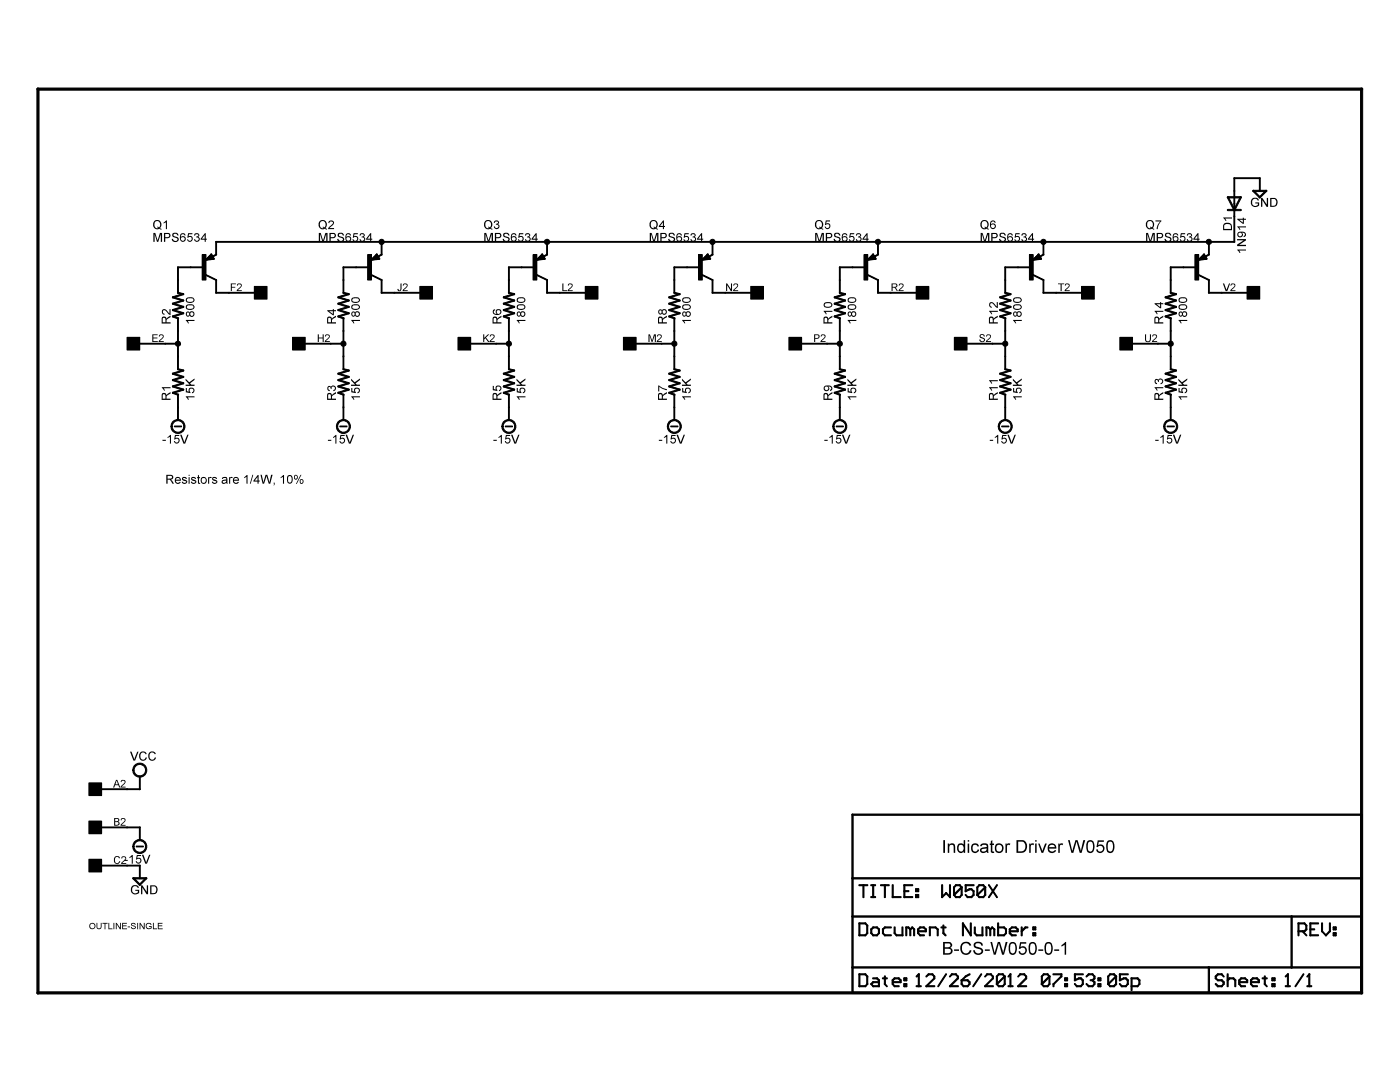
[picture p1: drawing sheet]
<?xml version="1.0" encoding="utf-8"?>
<!DOCTYPE eagle SYSTEM "eagle.dtd">
<eagle version="6.6.0">
<drawing>
<settings>
<setting alwaysvectorfont="no"/>
<setting verticaltext="up"/>
</settings>
<grid distance="0.1" unitdist="inch" unit="inch" style="lines" multiple="1" display="no" altdistance="0.01" altunitdist="inch" altunit="inch"/>
<schematic xreflabel="%F%N/%S.%C%R" xrefpart="/%S.%C%R">
<libraries>
<library name="dec-con">
<symbols>
<symbol name="DEVICE">
<text x="0" y="0" size="1.27" layer="94">&gt;Value</text>
</symbol>
<symbol name="EDGE-RIGHT">
<rectangle x1="-5.08" y1="-1.27" x2="-2.54" y2="1.27" layer="94"/>
<pin name="1" x="2.54" y="0" visible="pad" length="middle" rot="R180"/>
</symbol>
</symbols>
<devicesets>
<deviceset name="EDGE-1">
<gates>
<gate name="V2" symbol="EDGE-RIGHT" x="0" y="43.18" addlevel="always" swaplevel="1"/>
<gate name="U2" symbol="EDGE-RIGHT" x="0" y="38.1" addlevel="always" swaplevel="1"/>
<gate name="T2" symbol="EDGE-RIGHT" x="0" y="33.02" addlevel="always" swaplevel="1"/>
<gate name="S2" symbol="EDGE-RIGHT" x="0" y="27.94" addlevel="always" swaplevel="1"/>
<gate name="R2" symbol="EDGE-RIGHT" x="0" y="22.86" addlevel="always" swaplevel="1"/>
<gate name="P2" symbol="EDGE-RIGHT" x="0" y="17.78" addlevel="always" swaplevel="1"/>
<gate name="N2" symbol="EDGE-RIGHT" x="0" y="12.7" addlevel="always" swaplevel="1"/>
<gate name="M2" symbol="EDGE-RIGHT" x="0" y="7.62" addlevel="always" swaplevel="1"/>
<gate name="L2" symbol="EDGE-RIGHT" x="0" y="2.54" addlevel="always" swaplevel="1"/>
<gate name="K2" symbol="EDGE-RIGHT" x="0" y="-2.54" addlevel="always" swaplevel="1"/>
<gate name="J2" symbol="EDGE-RIGHT" x="0" y="-7.62" addlevel="always" swaplevel="1"/>
<gate name="H2" symbol="EDGE-RIGHT" x="0" y="-12.7" addlevel="always" swaplevel="1"/>
<gate name="F2" symbol="EDGE-RIGHT" x="0" y="-17.78" addlevel="always" swaplevel="1"/>
<gate name="E2" symbol="EDGE-RIGHT" x="0" y="-22.86" addlevel="always" swaplevel="1"/>
<gate name="D2" symbol="EDGE-RIGHT" x="0" y="-27.94" addlevel="always" swaplevel="1"/>
<gate name="C2" symbol="EDGE-RIGHT" x="0" y="-33.02" addlevel="always" swaplevel="1"/>
<gate name="B2" symbol="EDGE-RIGHT" x="0" y="-38.1" addlevel="always" swaplevel="1"/>
<gate name="A2" symbol="EDGE-RIGHT" x="0" y="-43.18" addlevel="always" swaplevel="1"/>
</gates>
<devices>
<device name="" package="EDGE-CON1">
<connects>
<connect gate="A2" pin="1" pad="A2"/>
<connect gate="B2" pin="1" pad="B2"/>
<connect gate="C2" pin="1" pad="C2"/>
<connect gate="D2" pin="1" pad="D2"/>
<connect gate="E2" pin="1" pad="E2"/>
<connect gate="F2" pin="1" pad="F2"/>
<connect gate="H2" pin="1" pad="H2"/>
<connect gate="J2" pin="1" pad="J2"/>
<connect gate="K2" pin="1" pad="K2"/>
<connect gate="L2" pin="1" pad="L2"/>
<connect gate="M2" pin="1" pad="M2"/>
<connect gate="N2" pin="1" pad="N2"/>
<connect gate="P2" pin="1" pad="P2"/>
<connect gate="R2" pin="1" pad="R2"/>
<connect gate="S2" pin="1" pad="S2"/>
<connect gate="T2" pin="1" pad="T2"/>
<connect gate="U2" pin="1" pad="U2"/>
<connect gate="V2" pin="1" pad="V2"/>
</connects>
<technologies>
<technology name=""/>
</technologies>
</device>
</devices>
</deviceset>
<deviceset name="OUTLINE-*">
<gates>
<gate name="G$1" symbol="DEVICE" x="0" y="0" addlevel="always"/>
</gates>
<devices>
<device name="SINGLE" package="SINGLE">
<technologies>
<technology name=""/>
</technologies>
</device>
<device name="SINGLE-R" package="SINGLE-R">
<technologies>
<technology name=""/>
</technologies>
</device>
<device name="PROTO" package="DECPROTO111">
<technologies>
<technology name=""/>
</technologies>
</device>
<device name="OMNIBUS" package="OMNIBUS">
<technologies>
<technology name=""/>
</technologies>
</device>
<device name="DOUBLE" package="DOUBLE">
<technologies>
<technology name=""/>
</technologies>
</device>
<device name="DOUBLE-R" package="DOUBLE-R">
<technologies>
<technology name=""/>
</technologies>
</device>
<device name="SINGLE-LONG" package="SINGLE-LONG">
<technologies>
<technology name=""/>
</technologies>
</device>
<device name="DOUBLE-LONG" package="DOUBLE-LONG">
<technologies>
<technology name=""/>
</technologies>
</device>
</devices>
</deviceset>
</devicesets>
</library>
<library name="frames">
<symbols>
<symbol name="DINA4_L">
<frame x1="0" y1="0" x2="264.16" y2="180.34" columns="4" rows="4" layer="94" border-left="no" border-top="no" border-right="no" border-bottom="no"/>
</symbol>
<symbol name="DOCFIELD">
<wire x1="0" y1="0" x2="71.12" y2="0" width="0.1016" layer="94"/>
<wire x1="101.6" y1="15.24" x2="87.63" y2="15.24" width="0.1016" layer="94"/>
<wire x1="0" y1="0" x2="0" y2="5.08" width="0.1016" layer="94"/>
<wire x1="0" y1="5.08" x2="71.12" y2="5.08" width="0.1016" layer="94"/>
<wire x1="0" y1="5.08" x2="0" y2="15.24" width="0.1016" layer="94"/>
<wire x1="101.6" y1="15.24" x2="101.6" y2="5.08" width="0.1016" layer="94"/>
<wire x1="71.12" y1="5.08" x2="71.12" y2="0" width="0.1016" layer="94"/>
<wire x1="71.12" y1="5.08" x2="87.63" y2="5.08" width="0.1016" layer="94"/>
<wire x1="71.12" y1="0" x2="101.6" y2="0" width="0.1016" layer="94"/>
<wire x1="87.63" y1="15.24" x2="87.63" y2="5.08" width="0.1016" layer="94"/>
<wire x1="87.63" y1="15.24" x2="0" y2="15.24" width="0.1016" layer="94"/>
<wire x1="87.63" y1="5.08" x2="101.6" y2="5.08" width="0.1016" layer="94"/>
<wire x1="101.6" y1="5.08" x2="101.6" y2="0" width="0.1016" layer="94"/>
<wire x1="0" y1="15.24" x2="0" y2="22.86" width="0.1016" layer="94"/>
<wire x1="101.6" y1="35.56" x2="0" y2="35.56" width="0.1016" layer="94"/>
<wire x1="101.6" y1="35.56" x2="101.6" y2="22.86" width="0.1016" layer="94"/>
<wire x1="0" y1="22.86" x2="101.6" y2="22.86" width="0.1016" layer="94"/>
<wire x1="0" y1="22.86" x2="0" y2="35.56" width="0.1016" layer="94"/>
<wire x1="101.6" y1="22.86" x2="101.6" y2="15.24" width="0.1016" layer="94"/>
<text x="1.27" y="1.27" size="2.54" layer="94">Date:</text>
<text x="12.7" y="1.27" size="2.54" layer="94">&gt;LAST_DATE_TIME</text>
<text x="72.39" y="1.27" size="2.54" layer="94">Sheet:</text>
<text x="86.36" y="1.27" size="2.54" layer="94">&gt;SHEET</text>
<text x="88.9" y="11.43" size="2.54" layer="94">REV:</text>
<text x="1.27" y="19.05" size="2.54" layer="94">TITLE:</text>
<text x="1.27" y="11.43" size="2.54" layer="94">Document Number:</text>
<text x="17.78" y="19.05" size="2.54" layer="94">&gt;DRAWING_NAME</text>
</symbol>
</symbols>
<devicesets>
<deviceset name="DINA4_L" prefix="FRAME" uservalue="yes">
<gates>
<gate name="G$1" symbol="DINA4_L" x="0" y="0"/>
<gate name="G$2" symbol="DOCFIELD" x="162.56" y="0" addlevel="must"/>
</gates>
<devices>
<device name="">
<technologies>
<technology name=""/>
</technologies>
</device>
</devices>
</deviceset>
</devicesets>
</library>
<library name="supply2">
<symbols>
<symbol name="-15V">
<wire x1="-0.635" y1="-1.27" x2="0.635" y2="-1.27" width="0.1524" layer="94"/>
<circle x="0" y="-1.27" radius="1.27" width="0.254" layer="94"/>
<text x="-3.175" y="-4.699" size="1.778" layer="96">&gt;VALUE</text>
<pin name="-15V" x="0" y="2.54" visible="off" length="short" direction="sup" rot="R270"/>
</symbol>
<symbol name="GND">
<wire x1="-1.27" y1="0" x2="1.27" y2="0" width="0.254" layer="94"/>
<wire x1="1.27" y1="0" x2="0" y2="-1.27" width="0.254" layer="94"/>
<wire x1="0" y1="-1.27" x2="-1.27" y2="0" width="0.254" layer="94"/>
<text x="-1.905" y="-3.175" size="1.778" layer="96">&gt;VALUE</text>
<pin name="GND" x="0" y="2.54" visible="off" length="short" direction="sup" rot="R270"/>
</symbol>
</symbols>
<devicesets>
<deviceset name="-15V" prefix="SUPPLY">
<gates>
<gate name="G$1" symbol="-15V" x="0" y="0"/>
</gates>
<devices>
<device name="">
<technologies>
<technology name=""/>
</technologies>
</device>
</devices>
</deviceset>
<deviceset name="GND" prefix="SUPPLY">
<gates>
<gate name="GND" symbol="GND" x="0" y="0"/>
</gates>
<devices>
<device name="">
<technologies>
<technology name=""/>
</technologies>
</device>
</devices>
</deviceset>
</devicesets>
</library>
<library name="rcl">
<symbols>
<symbol name="R-US">
<wire x1="-2.54" y1="0" x2="-2.159" y2="1.016" width="0.2032" layer="94"/>
<wire x1="-2.159" y1="1.016" x2="-1.524" y2="-1.016" width="0.2032" layer="94"/>
<wire x1="-1.524" y1="-1.016" x2="-0.889" y2="1.016" width="0.2032" layer="94"/>
<wire x1="-0.889" y1="1.016" x2="-0.254" y2="-1.016" width="0.2032" layer="94"/>
<wire x1="-0.254" y1="-1.016" x2="0.381" y2="1.016" width="0.2032" layer="94"/>
<wire x1="0.381" y1="1.016" x2="1.016" y2="-1.016" width="0.2032" layer="94"/>
<wire x1="1.016" y1="-1.016" x2="1.651" y2="1.016" width="0.2032" layer="94"/>
<wire x1="1.651" y1="1.016" x2="2.286" y2="-1.016" width="0.2032" layer="94"/>
<wire x1="2.286" y1="-1.016" x2="2.54" y2="0" width="0.2032" layer="94"/>
<text x="-3.81" y="1.4986" size="1.778" layer="95">&gt;NAME</text>
<text x="-3.81" y="-3.302" size="1.778" layer="96">&gt;VALUE</text>
<pin name="2" x="5.08" y="0" visible="off" length="short" direction="pas" swaplevel="1" rot="R180"/>
<pin name="1" x="-5.08" y="0" visible="off" length="short" direction="pas" swaplevel="1"/>
</symbol>
</symbols>
<devicesets>
<deviceset name="R-US_" prefix="R" uservalue="yes">
<gates>
<gate name="G$1" symbol="R-US" x="0" y="0"/>
</gates>
<devices>
<device name="R0402" package="R0402">
<connects>
<connect gate="G$1" pin="1" pad="1"/>
<connect gate="G$1" pin="2" pad="2"/>
</connects>
<technologies>
<technology name=""/>
</technologies>
</device>
<device name="R0603" package="R0603">
<connects>
<connect gate="G$1" pin="1" pad="1"/>
<connect gate="G$1" pin="2" pad="2"/>
</connects>
<technologies>
<technology name=""/>
</technologies>
</device>
<device name="R0805" package="R0805">
<connects>
<connect gate="G$1" pin="1" pad="1"/>
<connect gate="G$1" pin="2" pad="2"/>
</connects>
<technologies>
<technology name=""/>
</technologies>
</device>
<device name="R0805W" package="R0805W">
<connects>
<connect gate="G$1" pin="1" pad="1"/>
<connect gate="G$1" pin="2" pad="2"/>
</connects>
<technologies>
<technology name=""/>
</technologies>
</device>
<device name="R1005" package="R1005">
<connects>
<connect gate="G$1" pin="1" pad="1"/>
<connect gate="G$1" pin="2" pad="2"/>
</connects>
<technologies>
<technology name=""/>
</technologies>
</device>
<device name="R1206" package="R1206">
<connects>
<connect gate="G$1" pin="1" pad="1"/>
<connect gate="G$1" pin="2" pad="2"/>
</connects>
<technologies>
<technology name=""/>
</technologies>
</device>
<device name="R1206W" package="R1206W">
<connects>
<connect gate="G$1" pin="1" pad="1"/>
<connect gate="G$1" pin="2" pad="2"/>
</connects>
<technologies>
<technology name=""/>
</technologies>
</device>
<device name="R1210" package="R1210">
<connects>
<connect gate="G$1" pin="1" pad="1"/>
<connect gate="G$1" pin="2" pad="2"/>
</connects>
<technologies>
<technology name=""/>
</technologies>
</device>
<device name="R1210W" package="R1210W">
<connects>
<connect gate="G$1" pin="1" pad="1"/>
<connect gate="G$1" pin="2" pad="2"/>
</connects>
<technologies>
<technology name=""/>
</technologies>
</device>
<device name="R2010" package="R2010">
<connects>
<connect gate="G$1" pin="1" pad="1"/>
<connect gate="G$1" pin="2" pad="2"/>
</connects>
<technologies>
<technology name=""/>
</technologies>
</device>
<device name="R2010W" package="R2010W">
<connects>
<connect gate="G$1" pin="1" pad="1"/>
<connect gate="G$1" pin="2" pad="2"/>
</connects>
<technologies>
<technology name=""/>
</technologies>
</device>
<device name="R2012" package="R2012">
<connects>
<connect gate="G$1" pin="1" pad="1"/>
<connect gate="G$1" pin="2" pad="2"/>
</connects>
<technologies>
<technology name=""/>
</technologies>
</device>
<device name="R2012W" package="R2012W">
<connects>
<connect gate="G$1" pin="1" pad="1"/>
<connect gate="G$1" pin="2" pad="2"/>
</connects>
<technologies>
<technology name=""/>
</technologies>
</device>
<device name="R2512" package="R2512">
<connects>
<connect gate="G$1" pin="1" pad="1"/>
<connect gate="G$1" pin="2" pad="2"/>
</connects>
<technologies>
<technology name=""/>
</technologies>
</device>
<device name="R2512W" package="R2512W">
<connects>
<connect gate="G$1" pin="1" pad="1"/>
<connect gate="G$1" pin="2" pad="2"/>
</connects>
<technologies>
<technology name=""/>
</technologies>
</device>
<device name="R3216" package="R3216">
<connects>
<connect gate="G$1" pin="1" pad="1"/>
<connect gate="G$1" pin="2" pad="2"/>
</connects>
<technologies>
<technology name=""/>
</technologies>
</device>
<device name="R3216W" package="R3216W">
<connects>
<connect gate="G$1" pin="1" pad="1"/>
<connect gate="G$1" pin="2" pad="2"/>
</connects>
<technologies>
<technology name=""/>
</technologies>
</device>
<device name="R3225" package="R3225">
<connects>
<connect gate="G$1" pin="1" pad="1"/>
<connect gate="G$1" pin="2" pad="2"/>
</connects>
<technologies>
<technology name=""/>
</technologies>
</device>
<device name="R3225W" package="R3225W">
<connects>
<connect gate="G$1" pin="1" pad="1"/>
<connect gate="G$1" pin="2" pad="2"/>
</connects>
<technologies>
<technology name=""/>
</technologies>
</device>
<device name="R5025" package="R5025">
<connects>
<connect gate="G$1" pin="1" pad="1"/>
<connect gate="G$1" pin="2" pad="2"/>
</connects>
<technologies>
<technology name=""/>
</technologies>
</device>
<device name="R5025W" package="R5025W">
<connects>
<connect gate="G$1" pin="1" pad="1"/>
<connect gate="G$1" pin="2" pad="2"/>
</connects>
<technologies>
<technology name=""/>
</technologies>
</device>
<device name="R6332" package="R6332">
<connects>
<connect gate="G$1" pin="1" pad="1"/>
<connect gate="G$1" pin="2" pad="2"/>
</connects>
<technologies>
<technology name=""/>
</technologies>
</device>
<device name="R6332W" package="R6332W">
<connects>
<connect gate="G$1" pin="1" pad="1"/>
<connect gate="G$1" pin="2" pad="2"/>
</connects>
<technologies>
<technology name=""/>
</technologies>
</device>
<device name="M0805" package="M0805">
<connects>
<connect gate="G$1" pin="1" pad="1"/>
<connect gate="G$1" pin="2" pad="2"/>
</connects>
<technologies>
<technology name=""/>
</technologies>
</device>
<device name="M1206" package="M1206">
<connects>
<connect gate="G$1" pin="1" pad="1"/>
<connect gate="G$1" pin="2" pad="2"/>
</connects>
<technologies>
<technology name=""/>
</technologies>
</device>
<device name="M1406" package="M1406">
<connects>
<connect gate="G$1" pin="1" pad="1"/>
<connect gate="G$1" pin="2" pad="2"/>
</connects>
<technologies>
<technology name=""/>
</technologies>
</device>
<device name="M2012" package="M2012">
<connects>
<connect gate="G$1" pin="1" pad="1"/>
<connect gate="G$1" pin="2" pad="2"/>
</connects>
<technologies>
<technology name=""/>
</technologies>
</device>
<device name="M2309" package="M2309">
<connects>
<connect gate="G$1" pin="1" pad="1"/>
<connect gate="G$1" pin="2" pad="2"/>
</connects>
<technologies>
<technology name=""/>
</technologies>
</device>
<device name="M3216" package="M3216">
<connects>
<connect gate="G$1" pin="1" pad="1"/>
<connect gate="G$1" pin="2" pad="2"/>
</connects>
<technologies>
<technology name=""/>
</technologies>
</device>
<device name="M3516" package="M3516">
<connects>
<connect gate="G$1" pin="1" pad="1"/>
<connect gate="G$1" pin="2" pad="2"/>
</connects>
<technologies>
<technology name=""/>
</technologies>
</device>
<device name="M5923" package="M5923">
<connects>
<connect gate="G$1" pin="1" pad="1"/>
<connect gate="G$1" pin="2" pad="2"/>
</connects>
<technologies>
<technology name=""/>
</technologies>
</device>
<device name="0204/5" package="0204/5">
<connects>
<connect gate="G$1" pin="1" pad="1"/>
<connect gate="G$1" pin="2" pad="2"/>
</connects>
<technologies>
<technology name=""/>
</technologies>
</device>
<device name="0204/7" package="0204/7">
<connects>
<connect gate="G$1" pin="1" pad="1"/>
<connect gate="G$1" pin="2" pad="2"/>
</connects>
<technologies>
<technology name=""/>
</technologies>
</device>
<device name="0207/10" package="0207/10">
<connects>
<connect gate="G$1" pin="1" pad="1"/>
<connect gate="G$1" pin="2" pad="2"/>
</connects>
<technologies>
<technology name=""/>
</technologies>
</device>
<device name="0207/12" package="0207/12">
<connects>
<connect gate="G$1" pin="1" pad="1"/>
<connect gate="G$1" pin="2" pad="2"/>
</connects>
<technologies>
<technology name=""/>
</technologies>
</device>
<device name="0207/15" package="0207/15">
<connects>
<connect gate="G$1" pin="1" pad="1"/>
<connect gate="G$1" pin="2" pad="2"/>
</connects>
<technologies>
<technology name=""/>
</technologies>
</device>
<device name="0207/2V" package="0207/2V">
<connects>
<connect gate="G$1" pin="1" pad="1"/>
<connect gate="G$1" pin="2" pad="2"/>
</connects>
<technologies>
<technology name=""/>
</technologies>
</device>
<device name="0207/5V" package="0207/5V">
<connects>
<connect gate="G$1" pin="1" pad="1"/>
<connect gate="G$1" pin="2" pad="2"/>
</connects>
<technologies>
<technology name=""/>
</technologies>
</device>
<device name="0207/7" package="0207/7">
<connects>
<connect gate="G$1" pin="1" pad="1"/>
<connect gate="G$1" pin="2" pad="2"/>
</connects>
<technologies>
<technology name=""/>
</technologies>
</device>
<device name="0309/10" package="0309/10">
<connects>
<connect gate="G$1" pin="1" pad="1"/>
<connect gate="G$1" pin="2" pad="2"/>
</connects>
<technologies>
<technology name=""/>
</technologies>
</device>
<device name="0309/12" package="0309/12">
<connects>
<connect gate="G$1" pin="1" pad="1"/>
<connect gate="G$1" pin="2" pad="2"/>
</connects>
<technologies>
<technology name=""/>
</technologies>
</device>
<device name="0411/12" package="0411/12">
<connects>
<connect gate="G$1" pin="1" pad="1"/>
<connect gate="G$1" pin="2" pad="2"/>
</connects>
<technologies>
<technology name=""/>
</technologies>
</device>
<device name="0411/15" package="0411/15">
<connects>
<connect gate="G$1" pin="1" pad="1"/>
<connect gate="G$1" pin="2" pad="2"/>
</connects>
<technologies>
<technology name=""/>
</technologies>
</device>
<device name="0411/3V" package="0411V">
<connects>
<connect gate="G$1" pin="1" pad="1"/>
<connect gate="G$1" pin="2" pad="2"/>
</connects>
<technologies>
<technology name=""/>
</technologies>
</device>
<device name="0414/15" package="0414/15">
<connects>
<connect gate="G$1" pin="1" pad="1"/>
<connect gate="G$1" pin="2" pad="2"/>
</connects>
<technologies>
<technology name=""/>
</technologies>
</device>
<device name="0414/5V" package="0414V">
<connects>
<connect gate="G$1" pin="1" pad="1"/>
<connect gate="G$1" pin="2" pad="2"/>
</connects>
<technologies>
<technology name=""/>
</technologies>
</device>
<device name="0617/17" package="0617/17">
<connects>
<connect gate="G$1" pin="1" pad="1"/>
<connect gate="G$1" pin="2" pad="2"/>
</connects>
<technologies>
<technology name=""/>
</technologies>
</device>
<device name="0617/22" package="0617/22">
<connects>
<connect gate="G$1" pin="1" pad="1"/>
<connect gate="G$1" pin="2" pad="2"/>
</connects>
<technologies>
<technology name=""/>
</technologies>
</device>
<device name="0617/5V" package="0617V">
<connects>
<connect gate="G$1" pin="1" pad="1"/>
<connect gate="G$1" pin="2" pad="2"/>
</connects>
<technologies>
<technology name=""/>
</technologies>
</device>
<device name="0922/22" package="0922/22">
<connects>
<connect gate="G$1" pin="1" pad="1"/>
<connect gate="G$1" pin="2" pad="2"/>
</connects>
<technologies>
<technology name=""/>
</technologies>
</device>
<device name="0613/5V" package="P0613V">
<connects>
<connect gate="G$1" pin="1" pad="1"/>
<connect gate="G$1" pin="2" pad="2"/>
</connects>
<technologies>
<technology name=""/>
</technologies>
</device>
<device name="0613/15" package="P0613/15">
<connects>
<connect gate="G$1" pin="1" pad="1"/>
<connect gate="G$1" pin="2" pad="2"/>
</connects>
<technologies>
<technology name=""/>
</technologies>
</device>
<device name="0817/22" package="P0817/22">
<connects>
<connect gate="G$1" pin="1" pad="1"/>
<connect gate="G$1" pin="2" pad="2"/>
</connects>
<technologies>
<technology name=""/>
</technologies>
</device>
<device name="0817/7V" package="P0817V">
<connects>
<connect gate="G$1" pin="1" pad="1"/>
<connect gate="G$1" pin="2" pad="2"/>
</connects>
<technologies>
<technology name=""/>
</technologies>
</device>
<device name="V234/12" package="V234/12">
<connects>
<connect gate="G$1" pin="1" pad="1"/>
<connect gate="G$1" pin="2" pad="2"/>
</connects>
<technologies>
<technology name=""/>
</technologies>
</device>
<device name="V235/17" package="V235/17">
<connects>
<connect gate="G$1" pin="1" pad="1"/>
<connect gate="G$1" pin="2" pad="2"/>
</connects>
<technologies>
<technology name=""/>
</technologies>
</device>
<device name="V526-0" package="V526-0">
<connects>
<connect gate="G$1" pin="1" pad="1"/>
<connect gate="G$1" pin="2" pad="2"/>
</connects>
<technologies>
<technology name=""/>
</technologies>
</device>
<device name="MELF0102AX" package="MINI_MELF-0102AX">
<connects>
<connect gate="G$1" pin="1" pad="1"/>
<connect gate="G$1" pin="2" pad="2"/>
</connects>
<technologies>
<technology name=""/>
</technologies>
</device>
<device name="0922V" package="0922V">
<connects>
<connect gate="G$1" pin="1" pad="1"/>
<connect gate="G$1" pin="2" pad="2"/>
</connects>
<technologies>
<technology name=""/>
</technologies>
</device>
<device name="MELF0102R" package="MINI_MELF-0102R">
<connects>
<connect gate="G$1" pin="1" pad="1"/>
<connect gate="G$1" pin="2" pad="2"/>
</connects>
<technologies>
<technology name=""/>
</technologies>
</device>
<device name="MELF0102W" package="MINI_MELF-0102W">
<connects>
<connect gate="G$1" pin="1" pad="1"/>
<connect gate="G$1" pin="2" pad="2"/>
</connects>
<technologies>
<technology name=""/>
</technologies>
</device>
<device name="MELF0204R" package="MINI_MELF-0204R">
<connects>
<connect gate="G$1" pin="1" pad="1"/>
<connect gate="G$1" pin="2" pad="2"/>
</connects>
<technologies>
<technology name=""/>
</technologies>
</device>
<device name="MELF0204W" package="MINI_MELF-0204W">
<connects>
<connect gate="G$1" pin="1" pad="1"/>
<connect gate="G$1" pin="2" pad="2"/>
</connects>
<technologies>
<technology name=""/>
</technologies>
</device>
<device name="MELF0207R" package="MINI_MELF-0207R">
<connects>
<connect gate="G$1" pin="1" pad="1"/>
<connect gate="G$1" pin="2" pad="2"/>
</connects>
<technologies>
<technology name=""/>
</technologies>
</device>
<device name="MELF0207W" package="MINI_MELF-0207W">
<connects>
<connect gate="G$1" pin="1" pad="1"/>
<connect gate="G$1" pin="2" pad="2"/>
</connects>
<technologies>
<technology name=""/>
</technologies>
</device>
<device name="RDH/15" package="RDH/15">
<connects>
<connect gate="G$1" pin="1" pad="1"/>
<connect gate="G$1" pin="2" pad="2"/>
</connects>
<technologies>
<technology name=""/>
</technologies>
</device>
<device name="0204/2V" package="0204V">
<connects>
<connect gate="G$1" pin="1" pad="1"/>
<connect gate="G$1" pin="2" pad="2"/>
</connects>
<technologies>
<technology name=""/>
</technologies>
</device>
<device name="0309/V" package="0309V">
<connects>
<connect gate="G$1" pin="1" pad="1"/>
<connect gate="G$1" pin="2" pad="2"/>
</connects>
<technologies>
<technology name=""/>
</technologies>
</device>
<device name="R0201" package="R0201">
<connects>
<connect gate="G$1" pin="1" pad="1"/>
<connect gate="G$1" pin="2" pad="2"/>
</connects>
<technologies>
<technology name=""/>
</technologies>
</device>
<device name="VMTA55" package="VMTA55">
<connects>
<connect gate="G$1" pin="1" pad="1"/>
<connect gate="G$1" pin="2" pad="2"/>
</connects>
<technologies>
<technology name=""/>
</technologies>
</device>
<device name="VMTB60" package="VMTB60">
<connects>
<connect gate="G$1" pin="1" pad="1"/>
<connect gate="G$1" pin="2" pad="2"/>
</connects>
<technologies>
<technology name=""/>
</technologies>
</device>
<device name="VTA52" package="VTA52">
<connects>
<connect gate="G$1" pin="1" pad="1"/>
<connect gate="G$1" pin="2" pad="2"/>
</connects>
<technologies>
<technology name=""/>
</technologies>
</device>
<device name="VTA53" package="VTA53">
<connects>
<connect gate="G$1" pin="1" pad="1"/>
<connect gate="G$1" pin="2" pad="2"/>
</connects>
<technologies>
<technology name=""/>
</technologies>
</device>
<device name="VTA54" package="VTA54">
<connects>
<connect gate="G$1" pin="1" pad="1"/>
<connect gate="G$1" pin="2" pad="2"/>
</connects>
<technologies>
<technology name=""/>
</technologies>
</device>
<device name="VTA55" package="VTA55">
<connects>
<connect gate="G$1" pin="1" pad="1"/>
<connect gate="G$1" pin="2" pad="2"/>
</connects>
<technologies>
<technology name=""/>
</technologies>
</device>
<device name="VTA56" package="VTA56">
<connects>
<connect gate="G$1" pin="1" pad="1"/>
<connect gate="G$1" pin="2" pad="2"/>
</connects>
<technologies>
<technology name=""/>
</technologies>
</device>
<device name="R4527" package="R4527">
<connects>
<connect gate="G$1" pin="1" pad="1"/>
<connect gate="G$1" pin="2" pad="2"/>
</connects>
<technologies>
<technology name=""/>
</technologies>
</device>
<device name="WSC0001" package="WSC0001">
<connects>
<connect gate="G$1" pin="1" pad="1"/>
<connect gate="G$1" pin="2" pad="2"/>
</connects>
<technologies>
<technology name=""/>
</technologies>
</device>
<device name="WSC0002" package="WSC0002">
<connects>
<connect gate="G$1" pin="1" pad="1"/>
<connect gate="G$1" pin="2" pad="2"/>
</connects>
<technologies>
<technology name=""/>
</technologies>
</device>
<device name="WSC01/2" package="WSC01/2">
<connects>
<connect gate="G$1" pin="1" pad="1"/>
<connect gate="G$1" pin="2" pad="2"/>
</connects>
<technologies>
<technology name=""/>
</technologies>
</device>
<device name="WSC2515" package="WSC2515">
<connects>
<connect gate="G$1" pin="1" pad="1"/>
<connect gate="G$1" pin="2" pad="2"/>
</connects>
<technologies>
<technology name=""/>
</technologies>
</device>
<device name="WSC4527" package="WSC4527">
<connects>
<connect gate="G$1" pin="1" pad="1"/>
<connect gate="G$1" pin="2" pad="2"/>
</connects>
<technologies>
<technology name=""/>
</technologies>
</device>
<device name="WSC6927" package="WSC6927">
<connects>
<connect gate="G$1" pin="1" pad="1"/>
<connect gate="G$1" pin="2" pad="2"/>
</connects>
<technologies>
<technology name=""/>
</technologies>
</device>
<device name="R1218" package="R1218">
<connects>
<connect gate="G$1" pin="1" pad="1"/>
<connect gate="G$1" pin="2" pad="2"/>
</connects>
<technologies>
<technology name=""/>
</technologies>
</device>
<device name="1812X7R" package="1812X7R">
<connects>
<connect gate="G$1" pin="1" pad="1"/>
<connect gate="G$1" pin="2" pad="2"/>
</connects>
<technologies>
<technology name=""/>
</technologies>
</device>
</devices>
</deviceset>
</devicesets>
</library>
<library name="diode">
<symbols>
<symbol name="D">
<wire x1="-1.27" y1="-1.27" x2="1.27" y2="0" width="0.254" layer="94"/>
<wire x1="1.27" y1="0" x2="-1.27" y2="1.27" width="0.254" layer="94"/>
<wire x1="1.27" y1="1.27" x2="1.27" y2="0" width="0.254" layer="94"/>
<wire x1="-1.27" y1="1.27" x2="-1.27" y2="-1.27" width="0.254" layer="94"/>
<wire x1="1.27" y1="0" x2="1.27" y2="-1.27" width="0.254" layer="94"/>
<text x="2.54" y="0.4826" size="1.778" layer="95">&gt;NAME</text>
<text x="2.54" y="-2.3114" size="1.778" layer="96">&gt;VALUE</text>
<pin name="A" x="-2.54" y="0" visible="off" length="short" direction="pas"/>
<pin name="C" x="2.54" y="0" visible="off" length="short" direction="pas" rot="R180"/>
<text x="-2.54" y="0" size="0.4064" layer="99" align="center">SpiceOrder 1</text>
<text x="2.54" y="0" size="0.4064" layer="99" align="center">SpiceOrder 2</text>
</symbol>
</symbols>
<devicesets>
<deviceset name="1N4148" prefix="D">
<gates>
<gate name="G$1" symbol="D" x="0" y="0"/>
</gates>
<devices>
<device name="DO35-10" package="DO35-10">
<connects>
<connect gate="G$1" pin="A" pad="A"/>
<connect gate="G$1" pin="C" pad="C"/>
</connects>
<technologies>
<technology name=""/>
</technologies>
</device>
<device name="DO35-7" package="DO35-7">
<connects>
<connect gate="G$1" pin="A" pad="A"/>
<connect gate="G$1" pin="C" pad="C"/>
</connects>
<technologies>
<technology name=""/>
</technologies>
</device>
</devices>
</deviceset>
</devicesets>
</library>
<library name="transistor-pnp">
<symbols>
<symbol name="PNP">
<wire x1="2.086" y1="1.678" x2="1.578" y2="2.594" width="0.1524" layer="94"/>
<wire x1="1.578" y1="2.594" x2="0.516" y2="1.478" width="0.1524" layer="94"/>
<wire x1="0.516" y1="1.478" x2="2.086" y2="1.678" width="0.1524" layer="94"/>
<wire x1="2.54" y1="2.54" x2="1.808" y2="2.124" width="0.1524" layer="94"/>
<wire x1="2.54" y1="-2.54" x2="0.508" y2="-1.524" width="0.1524" layer="94"/>
<wire x1="1.905" y1="1.778" x2="1.524" y2="2.413" width="0.254" layer="94"/>
<wire x1="1.524" y1="2.413" x2="0.762" y2="1.651" width="0.254" layer="94"/>
<wire x1="0.762" y1="1.651" x2="1.778" y2="1.778" width="0.254" layer="94"/>
<wire x1="1.778" y1="1.778" x2="1.524" y2="2.159" width="0.254" layer="94"/>
<wire x1="1.524" y1="2.159" x2="1.143" y2="1.905" width="0.254" layer="94"/>
<wire x1="1.143" y1="1.905" x2="1.524" y2="1.905" width="0.254" layer="94"/>
<text x="-10.16" y="7.62" size="1.778" layer="95">&gt;NAME</text>
<text x="-10.16" y="5.08" size="1.778" layer="96">&gt;VALUE</text>
<rectangle x1="-0.254" y1="-2.54" x2="0.508" y2="2.54" layer="94"/>
<pin name="B" x="-2.54" y="0" visible="off" length="short" direction="pas"/>
<pin name="E" x="2.54" y="5.08" visible="off" length="short" direction="pas" rot="R270"/>
<pin name="C" x="2.54" y="-5.08" visible="off" length="short" direction="pas" rot="R90"/>
</symbol>
</symbols>
<devicesets>
<deviceset name="2N2904*" prefix="Q">
<gates>
<gate name="G$1" symbol="PNP" x="0" y="0"/>
</gates>
<devices>
<device name="" package="TO39">
<connects>
<connect gate="G$1" pin="B" pad="2"/>
<connect gate="G$1" pin="C" pad="3"/>
<connect gate="G$1" pin="E" pad="1"/>
</connects>
<technologies>
<technology name=""/>
<technology name="A"/>
</technologies>
</device>
</devices>
</deviceset>
</devicesets>
</library>
</libraries>
<attributes>
</attributes>
<variantdefs>
</variantdefs>
<classes>
<class number="0" name="default" width="0" drill="0">
</class>
<class number="1" name="Supply" width="0.8128" drill="0">
</class>
</classes>
<parts>
<part name="U$1" library="dec-con" deviceset="OUTLINE-*" device="SINGLE"/>
<part name="EDGE" library="dec-con" deviceset="EDGE-1" device=""/>
<part name="FRAME1" library="frames" deviceset="DINA4_L" device=""/>
<part name="V2" library="supply2" deviceset="-15V" device=""/>
<part name="V3" library="supply2" deviceset="GND" device=""/>
<part name="D1" library="diode" deviceset="1N4148" device="DO35-10" value="1N914"/>
<part name="R1" library="rcl" deviceset="R-US_" device="0207/10" value="15K"/>
<part name="V14" library="supply2" deviceset="-15V" device=""/>
<part name="R2" library="rcl" deviceset="R-US_" device="0207/10" value="1800"/>
<part name="Q1" library="transistor-pnp" deviceset="2N2904*" device="" value="MPS6534"/>
<part name="R3" library="rcl" deviceset="R-US_" device="0207/10" value="15K"/>
<part name="V6" library="supply2" deviceset="-15V" device=""/>
<part name="R4" library="rcl" deviceset="R-US_" device="0207/10" value="1800"/>
<part name="Q2" library="transistor-pnp" deviceset="2N2904*" device="" value="MPS6534"/>
<part name="R7" library="rcl" deviceset="R-US_" device="0207/10" value="15K"/>
<part name="V7" library="supply2" deviceset="-15V" device=""/>
<part name="R8" library="rcl" deviceset="R-US_" device="0207/10" value="1800"/>
<part name="Q4" library="transistor-pnp" deviceset="2N2904*" device="" value="MPS6534"/>
<part name="R5" library="rcl" deviceset="R-US_" device="0207/10" value="15K"/>
<part name="V8" library="supply2" deviceset="-15V" device=""/>
<part name="R6" library="rcl" deviceset="R-US_" device="0207/10" value="1800"/>
<part name="Q3" library="transistor-pnp" deviceset="2N2904*" device="" value="MPS6534"/>
<part name="R9" library="rcl" deviceset="R-US_" device="0207/10" value="15K"/>
<part name="V9" library="supply2" deviceset="-15V" device=""/>
<part name="R10" library="rcl" deviceset="R-US_" device="0207/10" value="1800"/>
<part name="Q5" library="transistor-pnp" deviceset="2N2904*" device="" value="MPS6534"/>
<part name="R11" library="rcl" deviceset="R-US_" device="0207/10" value="15K"/>
<part name="V12" library="supply2" deviceset="-15V" device=""/>
<part name="R12" library="rcl" deviceset="R-US_" device="0207/10" value="1800"/>
<part name="Q6" library="transistor-pnp" deviceset="2N2904*" device="" value="MPS6534"/>
<part name="R13" library="rcl" deviceset="R-US_" device="0207/10" value="15K"/>
<part name="V13" library="supply2" deviceset="-15V" device=""/>
<part name="R14" library="rcl" deviceset="R-US_" device="0207/10" value="1800"/>
<part name="Q7" library="transistor-pnp" deviceset="2N2904*" device="" value="MPS6534"/>
<part name="V15" library="supply2" deviceset="GND" device=""/>
</parts>
<sheets>
<sheet>
<plain>
<text x="180.34" y="27.94" size="2.54" layer="94">Indicator Driver W050</text>
<text x="25.4" y="101.6" size="1.778" layer="94">Resistors are 1/4W, 10%</text>
<text x="180.34" y="7.62" size="2.54" layer="94">B-CS-W050-0-1</text>
</plain>
<instances>
<instance part="U$1" gate="G$1" x="10.16" y="12.7"/>
<instance part="EDGE" gate="V2" x="238.76" y="139.7" rot="MR0"/>
<instance part="EDGE" gate="U2" x="220.98" y="129.54"/>
<instance part="EDGE" gate="T2" x="205.74" y="139.7" rot="MR0"/>
<instance part="EDGE" gate="S2" x="187.96" y="129.54"/>
<instance part="EDGE" gate="R2" x="172.72" y="139.7" rot="MR0"/>
<instance part="EDGE" gate="P2" x="154.94" y="129.54"/>
<instance part="EDGE" gate="N2" x="139.7" y="139.7" rot="MR0"/>
<instance part="EDGE" gate="M2" x="121.92" y="129.54" rot="MR180"/>
<instance part="EDGE" gate="L2" x="106.68" y="139.7" rot="MR0"/>
<instance part="EDGE" gate="K2" x="88.9" y="129.54"/>
<instance part="EDGE" gate="J2" x="73.66" y="139.7" rot="MR0"/>
<instance part="EDGE" gate="H2" x="55.88" y="129.54" rot="MR180"/>
<instance part="EDGE" gate="F2" x="40.64" y="139.7" rot="R180"/>
<instance part="EDGE" gate="E2" x="22.86" y="129.54"/>
<instance part="EDGE" gate="C2" x="15.24" y="25.4" rot="MR180"/>
<instance part="EDGE" gate="B2" x="15.24" y="33.02" rot="MR180"/>
<instance part="FRAME1" gate="G$1" x="0" y="0"/>
<instance part="FRAME1" gate="G$2" x="162.56" y="0"/>
<instance part="V2" gate="G$1" x="20.32" y="30.48"/>
<instance part="V3" gate="GND" x="20.32" y="22.86"/>
<instance part="D1" gate="G$1" x="238.76" y="157.48" rot="MR270"/>
<instance part="R1" gate="G$1" x="27.94" y="121.92" rot="R90"/>
<instance part="V14" gate="G$1" x="27.94" y="114.3"/>
<instance part="R2" gate="G$1" x="27.94" y="137.16" rot="R90"/>
<instance part="Q1" gate="G$1" x="33.02" y="144.78"/>
<instance part="R3" gate="G$1" x="60.96" y="121.92" rot="R90"/>
<instance part="V6" gate="G$1" x="60.96" y="114.3"/>
<instance part="R4" gate="G$1" x="60.96" y="137.16" rot="R90"/>
<instance part="Q2" gate="G$1" x="66.04" y="144.78"/>
<instance part="R7" gate="G$1" x="127" y="121.92" rot="R90"/>
<instance part="V7" gate="G$1" x="127" y="114.3"/>
<instance part="R8" gate="G$1" x="127" y="137.16" rot="R90"/>
<instance part="Q4" gate="G$1" x="132.08" y="144.78"/>
<instance part="R5" gate="G$1" x="93.98" y="121.92" rot="R90"/>
<instance part="V8" gate="G$1" x="93.98" y="114.3"/>
<instance part="R6" gate="G$1" x="93.98" y="137.16" rot="R90"/>
<instance part="Q3" gate="G$1" x="99.06" y="144.78"/>
<instance part="R9" gate="G$1" x="160.02" y="121.92" rot="R90"/>
<instance part="V9" gate="G$1" x="160.02" y="114.3"/>
<instance part="R10" gate="G$1" x="160.02" y="137.16" rot="R90"/>
<instance part="Q5" gate="G$1" x="165.1" y="144.78"/>
<instance part="R11" gate="G$1" x="193.04" y="121.92" rot="R90"/>
<instance part="V12" gate="G$1" x="193.04" y="114.3"/>
<instance part="R12" gate="G$1" x="193.04" y="137.16" rot="R90"/>
<instance part="Q6" gate="G$1" x="198.12" y="144.78"/>
<instance part="R13" gate="G$1" x="226.06" y="121.92" rot="R90"/>
<instance part="V13" gate="G$1" x="226.06" y="114.3"/>
<instance part="R14" gate="G$1" x="226.06" y="137.16" rot="R90"/>
<instance part="Q7" gate="G$1" x="231.14" y="144.78"/>
<instance part="V15" gate="GND" x="243.84" y="160.02"/>
</instances>
<busses>
</busses>
<nets>
<net name="-15V" class="1">
<segment>
<wire x1="17.78" y1="33.02" x2="20.32" y2="33.02" width="0.1524" layer="91"/>
<pinref part="EDGE" gate="B2" pin="1"/>
<pinref part="V2" gate="G$1" pin="-15V"/>
</segment>
<segment>
<pinref part="R1" gate="G$1" pin="1"/>
<pinref part="V14" gate="G$1" pin="-15V"/>
</segment>
<segment>
<pinref part="R3" gate="G$1" pin="1"/>
<pinref part="V6" gate="G$1" pin="-15V"/>
</segment>
<segment>
<pinref part="R7" gate="G$1" pin="1"/>
<pinref part="V7" gate="G$1" pin="-15V"/>
</segment>
<segment>
<pinref part="R5" gate="G$1" pin="1"/>
<pinref part="V8" gate="G$1" pin="-15V"/>
</segment>
<segment>
<pinref part="R9" gate="G$1" pin="1"/>
<pinref part="V9" gate="G$1" pin="-15V"/>
</segment>
<segment>
<pinref part="R11" gate="G$1" pin="1"/>
<pinref part="V12" gate="G$1" pin="-15V"/>
</segment>
<segment>
<pinref part="R13" gate="G$1" pin="1"/>
<pinref part="V13" gate="G$1" pin="-15V"/>
</segment>
</net>
<net name="GND" class="1">
<segment>
<wire x1="17.78" y1="25.4" x2="20.32" y2="25.4" width="0.1524" layer="91"/>
<pinref part="EDGE" gate="C2" pin="1"/>
<pinref part="V3" gate="GND" pin="GND"/>
</segment>
<segment>
<wire x1="243.84" y1="162.56" x2="238.76" y2="162.56" width="0.1524" layer="91"/>
<wire x1="238.76" y1="162.56" x2="238.76" y2="160.02" width="0.1524" layer="91"/>
<pinref part="V15" gate="GND" pin="GND"/>
<pinref part="D1" gate="G$1" pin="A"/>
</segment>
</net>
<net name="N$1" class="0">
<segment>
<wire x1="25.4" y1="129.54" x2="27.94" y2="129.54" width="0.1524" layer="91"/>
<wire x1="27.94" y1="129.54" x2="27.94" y2="127" width="0.1524" layer="91"/>
<wire x1="27.94" y1="132.08" x2="27.94" y2="129.54" width="0.1524" layer="91"/>
<junction x="27.94" y="129.54"/>
<pinref part="EDGE" gate="E2" pin="1"/>
<pinref part="R1" gate="G$1" pin="2"/>
<pinref part="R2" gate="G$1" pin="1"/>
</segment>
</net>
<net name="N$2" class="1">
<segment>
<wire x1="38.1" y1="139.7" x2="35.56" y2="139.7" width="0.1524" layer="91"/>
<pinref part="Q1" gate="G$1" pin="C"/>
<pinref part="EDGE" gate="F2" pin="1"/>
</segment>
</net>
<net name="N$3" class="0">
<segment>
<wire x1="30.48" y1="144.78" x2="27.94" y2="144.78" width="0.1524" layer="91"/>
<wire x1="27.94" y1="144.78" x2="27.94" y2="142.24" width="0.1524" layer="91"/>
<pinref part="Q1" gate="G$1" pin="B"/>
<pinref part="R2" gate="G$1" pin="2"/>
</segment>
</net>
<net name="N$4" class="0">
<segment>
<wire x1="58.42" y1="129.54" x2="60.96" y2="129.54" width="0.1524" layer="91"/>
<wire x1="60.96" y1="129.54" x2="60.96" y2="127" width="0.1524" layer="91"/>
<wire x1="60.96" y1="132.08" x2="60.96" y2="129.54" width="0.1524" layer="91"/>
<junction x="60.96" y="129.54"/>
<pinref part="R3" gate="G$1" pin="2"/>
<pinref part="R4" gate="G$1" pin="1"/>
<pinref part="EDGE" gate="H2" pin="1"/>
</segment>
</net>
<net name="N$5" class="1">
<segment>
<wire x1="71.12" y1="139.7" x2="68.58" y2="139.7" width="0.1524" layer="91"/>
<pinref part="Q2" gate="G$1" pin="C"/>
<pinref part="EDGE" gate="J2" pin="1"/>
</segment>
</net>
<net name="N$6" class="0">
<segment>
<wire x1="63.5" y1="144.78" x2="60.96" y2="144.78" width="0.1524" layer="91"/>
<wire x1="60.96" y1="144.78" x2="60.96" y2="142.24" width="0.1524" layer="91"/>
<pinref part="Q2" gate="G$1" pin="B"/>
<pinref part="R4" gate="G$1" pin="2"/>
</segment>
</net>
<net name="N$7" class="0">
<segment>
<wire x1="124.46" y1="129.54" x2="127" y2="129.54" width="0.1524" layer="91"/>
<wire x1="127" y1="129.54" x2="127" y2="127" width="0.1524" layer="91"/>
<wire x1="127" y1="132.08" x2="127" y2="129.54" width="0.1524" layer="91"/>
<junction x="127" y="129.54"/>
<pinref part="R7" gate="G$1" pin="2"/>
<pinref part="R8" gate="G$1" pin="1"/>
<pinref part="EDGE" gate="M2" pin="1"/>
</segment>
</net>
<net name="N$8" class="1">
<segment>
<wire x1="137.16" y1="139.7" x2="134.62" y2="139.7" width="0.1524" layer="91"/>
<pinref part="Q4" gate="G$1" pin="C"/>
<pinref part="EDGE" gate="N2" pin="1"/>
</segment>
</net>
<net name="N$9" class="0">
<segment>
<wire x1="129.54" y1="144.78" x2="127" y2="144.78" width="0.1524" layer="91"/>
<wire x1="127" y1="144.78" x2="127" y2="142.24" width="0.1524" layer="91"/>
<pinref part="Q4" gate="G$1" pin="B"/>
<pinref part="R8" gate="G$1" pin="2"/>
</segment>
</net>
<net name="N$10" class="0">
<segment>
<wire x1="91.44" y1="129.54" x2="93.98" y2="129.54" width="0.1524" layer="91"/>
<wire x1="93.98" y1="129.54" x2="93.98" y2="127" width="0.1524" layer="91"/>
<wire x1="93.98" y1="132.08" x2="93.98" y2="129.54" width="0.1524" layer="91"/>
<junction x="93.98" y="129.54"/>
<pinref part="R5" gate="G$1" pin="2"/>
<pinref part="R6" gate="G$1" pin="1"/>
<pinref part="EDGE" gate="K2" pin="1"/>
</segment>
</net>
<net name="N$11" class="1">
<segment>
<wire x1="104.14" y1="139.7" x2="101.6" y2="139.7" width="0.1524" layer="91"/>
<pinref part="Q3" gate="G$1" pin="C"/>
<pinref part="EDGE" gate="L2" pin="1"/>
</segment>
</net>
<net name="N$12" class="0">
<segment>
<wire x1="96.52" y1="144.78" x2="93.98" y2="144.78" width="0.1524" layer="91"/>
<wire x1="93.98" y1="144.78" x2="93.98" y2="142.24" width="0.1524" layer="91"/>
<pinref part="Q3" gate="G$1" pin="B"/>
<pinref part="R6" gate="G$1" pin="2"/>
</segment>
</net>
<net name="N$13" class="0">
<segment>
<wire x1="157.48" y1="129.54" x2="160.02" y2="129.54" width="0.1524" layer="91"/>
<wire x1="160.02" y1="129.54" x2="160.02" y2="127" width="0.1524" layer="91"/>
<wire x1="160.02" y1="132.08" x2="160.02" y2="129.54" width="0.1524" layer="91"/>
<junction x="160.02" y="129.54"/>
<pinref part="R9" gate="G$1" pin="2"/>
<pinref part="R10" gate="G$1" pin="1"/>
<pinref part="EDGE" gate="P2" pin="1"/>
</segment>
</net>
<net name="N$14" class="1">
<segment>
<wire x1="170.18" y1="139.7" x2="167.64" y2="139.7" width="0.1524" layer="91"/>
<pinref part="Q5" gate="G$1" pin="C"/>
<pinref part="EDGE" gate="R2" pin="1"/>
</segment>
</net>
<net name="N$15" class="0">
<segment>
<wire x1="162.56" y1="144.78" x2="160.02" y2="144.78" width="0.1524" layer="91"/>
<wire x1="160.02" y1="144.78" x2="160.02" y2="142.24" width="0.1524" layer="91"/>
<pinref part="Q5" gate="G$1" pin="B"/>
<pinref part="R10" gate="G$1" pin="2"/>
</segment>
</net>
<net name="N$16" class="0">
<segment>
<wire x1="190.5" y1="129.54" x2="193.04" y2="129.54" width="0.1524" layer="91"/>
<wire x1="193.04" y1="129.54" x2="193.04" y2="127" width="0.1524" layer="91"/>
<wire x1="193.04" y1="132.08" x2="193.04" y2="129.54" width="0.1524" layer="91"/>
<junction x="193.04" y="129.54"/>
<pinref part="R11" gate="G$1" pin="2"/>
<pinref part="R12" gate="G$1" pin="1"/>
<pinref part="EDGE" gate="S2" pin="1"/>
</segment>
</net>
<net name="N$17" class="1">
<segment>
<wire x1="203.2" y1="139.7" x2="200.66" y2="139.7" width="0.1524" layer="91"/>
<pinref part="Q6" gate="G$1" pin="C"/>
<pinref part="EDGE" gate="T2" pin="1"/>
</segment>
</net>
<net name="N$18" class="0">
<segment>
<wire x1="195.58" y1="144.78" x2="193.04" y2="144.78" width="0.1524" layer="91"/>
<wire x1="193.04" y1="144.78" x2="193.04" y2="142.24" width="0.1524" layer="91"/>
<pinref part="Q6" gate="G$1" pin="B"/>
<pinref part="R12" gate="G$1" pin="2"/>
</segment>
</net>
<net name="N$19" class="0">
<segment>
<wire x1="223.52" y1="129.54" x2="226.06" y2="129.54" width="0.1524" layer="91"/>
<wire x1="226.06" y1="129.54" x2="226.06" y2="127" width="0.1524" layer="91"/>
<wire x1="226.06" y1="132.08" x2="226.06" y2="129.54" width="0.1524" layer="91"/>
<junction x="226.06" y="129.54"/>
<pinref part="R13" gate="G$1" pin="2"/>
<pinref part="R14" gate="G$1" pin="1"/>
<pinref part="EDGE" gate="U2" pin="1"/>
</segment>
</net>
<net name="N$20" class="1">
<segment>
<wire x1="236.22" y1="139.7" x2="233.68" y2="139.7" width="0.1524" layer="91"/>
<pinref part="Q7" gate="G$1" pin="C"/>
<pinref part="EDGE" gate="V2" pin="1"/>
</segment>
</net>
<net name="N$21" class="0">
<segment>
<wire x1="228.6" y1="144.78" x2="226.06" y2="144.78" width="0.1524" layer="91"/>
<wire x1="226.06" y1="144.78" x2="226.06" y2="142.24" width="0.1524" layer="91"/>
<pinref part="Q7" gate="G$1" pin="B"/>
<pinref part="R14" gate="G$1" pin="2"/>
</segment>
</net>
<net name="N$22" class="1">
<segment>
<wire x1="233.68" y1="149.86" x2="238.76" y2="149.86" width="0.1524" layer="91"/>
<wire x1="238.76" y1="149.86" x2="238.76" y2="154.94" width="0.1524" layer="91"/>
<wire x1="233.68" y1="149.86" x2="200.66" y2="149.86" width="0.1524" layer="91"/>
<wire x1="35.56" y1="149.86" x2="68.58" y2="149.86" width="0.1524" layer="91"/>
<wire x1="101.6" y1="149.86" x2="134.62" y2="149.86" width="0.1524" layer="91"/>
<wire x1="134.62" y1="149.86" x2="167.64" y2="149.86" width="0.1524" layer="91"/>
<wire x1="200.66" y1="149.86" x2="167.64" y2="149.86" width="0.1524" layer="91"/>
<wire x1="68.58" y1="149.86" x2="101.6" y2="149.86" width="0.1524" layer="91"/>
<junction x="233.68" y="149.86"/>
<junction x="68.58" y="149.86"/>
<junction x="101.6" y="149.86"/>
<junction x="200.66" y="149.86"/>
<junction x="167.64" y="149.86"/>
<junction x="134.62" y="149.86"/>
<pinref part="Q7" gate="G$1" pin="E"/>
<pinref part="D1" gate="G$1" pin="C"/>
<pinref part="Q6" gate="G$1" pin="E"/>
<pinref part="Q1" gate="G$1" pin="E"/>
<pinref part="Q2" gate="G$1" pin="E"/>
<pinref part="Q4" gate="G$1" pin="E"/>
<pinref part="Q3" gate="G$1" pin="E"/>
<pinref part="Q5" gate="G$1" pin="E"/>
</segment>
</net>
</nets>
</sheet>
</sheets>
<errors>
<approved hash="113,1,131.976,90.066,FRAME1,,,,,"/>
</errors>
</schematic>
</drawing>
</eagle>
